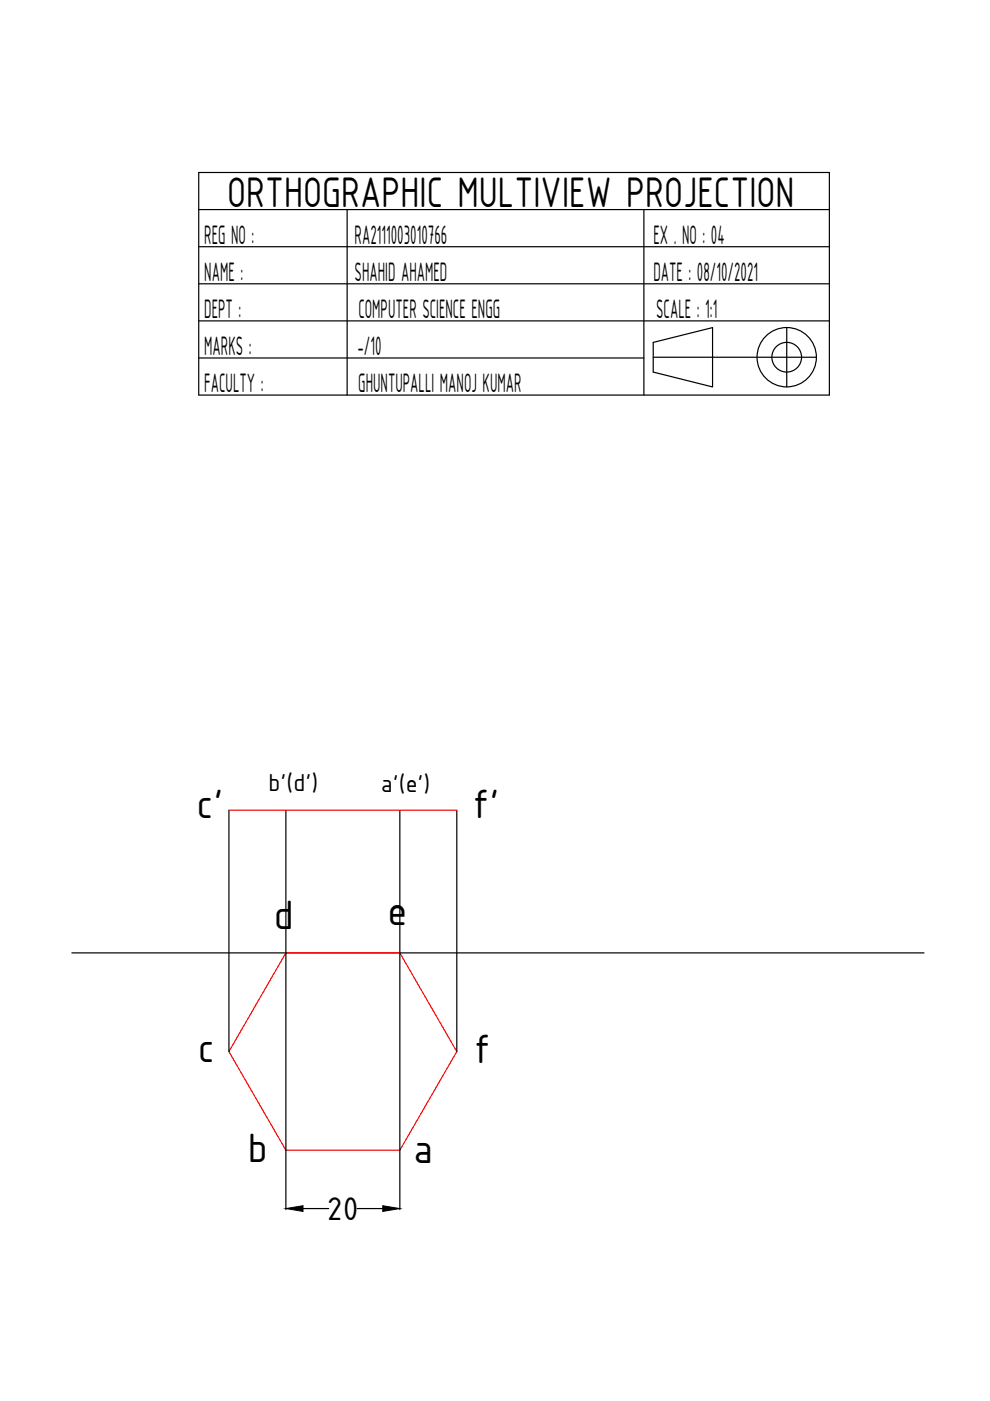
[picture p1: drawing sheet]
<svg xmlns="http://www.w3.org/2000/svg" width="210mm" height="297mm" viewBox="0 0 210 297" stroke-linecap="round" stroke-linejoin="round" font-family="sans-serif">
<!-- layer: 0 -->
<g fill="none" stroke="#000" stroke-width=".25">
<path d="M42.1 36.6h133.7v47.2h-133.7zM42.1 44.4h133.7M42.1 52.3h133.7M73.6 44.4v39.4M136.5 44.4v39.4M42.1 60.2h133.7M42.1 68h133.7M42.1 75.9h94.4M138.5 72.6l12.6-3.1v12.5l-12.6-3.1zM138.5 75.7h34.6M166.8 69.5v12.5M48.5 171.8v51.2"/>
<path d="M60.6 171.8v72.1M84.8 171.8v72.1M96.9 171.8v51.2M15.2 202h180.7M60.6 243.9v12.6M64.2 256.2h5.5M75.7 256.2h5.5M84.8 243.9v12.6"/>
<circle cx="166.8" cy="75.7" r="6.3"/>
<circle cx="166.8" cy="75.7" r="3.1"/>
</g>
<path d="M48.5 171.8h48.4M60.6 202h24.2l12.1 21-12.1 20.9h-24.2l-12.1-20.9z" fill="none" stroke="#f00" stroke-width=".25"/>
<path d="M60.6 256.2l3.6-.6v1.2zM81.2 255.6l3.6 .6-3.6 .6z" fill="#000" stroke="#000" stroke-width=".21"/>
<text font-size="9.8" x="48.2" y="43.8">ORTHOGRAPHIC MULTIVIEW PROJECTION</text>
<g font-size="9.4">
<text x="41.6" y="173.4">c'</text>
<text x="100.2" y="173.4">f'</text>
<text x="58.1" y="196.9">d</text>
<text x="82.1" y="196.1">e</text>
<text x="41.9" y="225.1">c</text>
<text x="100.4" y="225.4">f</text>
<text x="52.6" y="246.4">b</text>
<text x="87.6" y="246.7">a</text>
</g>
<text font-size="7.5" x="69.3" y="258.7">20</text>
<g font-size="6.1">
<text x="43.3" y="51.6">REG NO :</text>
<text x="75.2" y="51.6">RA2111003010766</text>
<text x="138.5" y="51.6">EX . NO : 04</text>
<text x="43.3" y="59.5">NAME :</text>
<text x="75.2" y="59.5">SHAHID AHAMED</text>
<text x="138.5" y="59.5">DATE : 08/10/2021</text>
<text x="43.3" y="67.3">DEPT :</text>
<text x="76" y="67.3">COMPUTER SCIENCE ENGG</text>
<text x="139.1" y="67.3">SCALE : 1:1</text>
<text x="43.3" y="75.3">MARKS :</text>
<text x="75.8" y="75.3">-/10</text>
<text x="43.3" y="83.1">FACULTY :</text>
<text x="76" y="83.1">GHUNTUPALLI MANOJ KUMAR</text>
</g>
<g font-size="5.6">
<text x="57" y="167.7">b'(d')</text>
<text x="80.8" y="167.9">a'(e')</text>
</g>
</svg>
